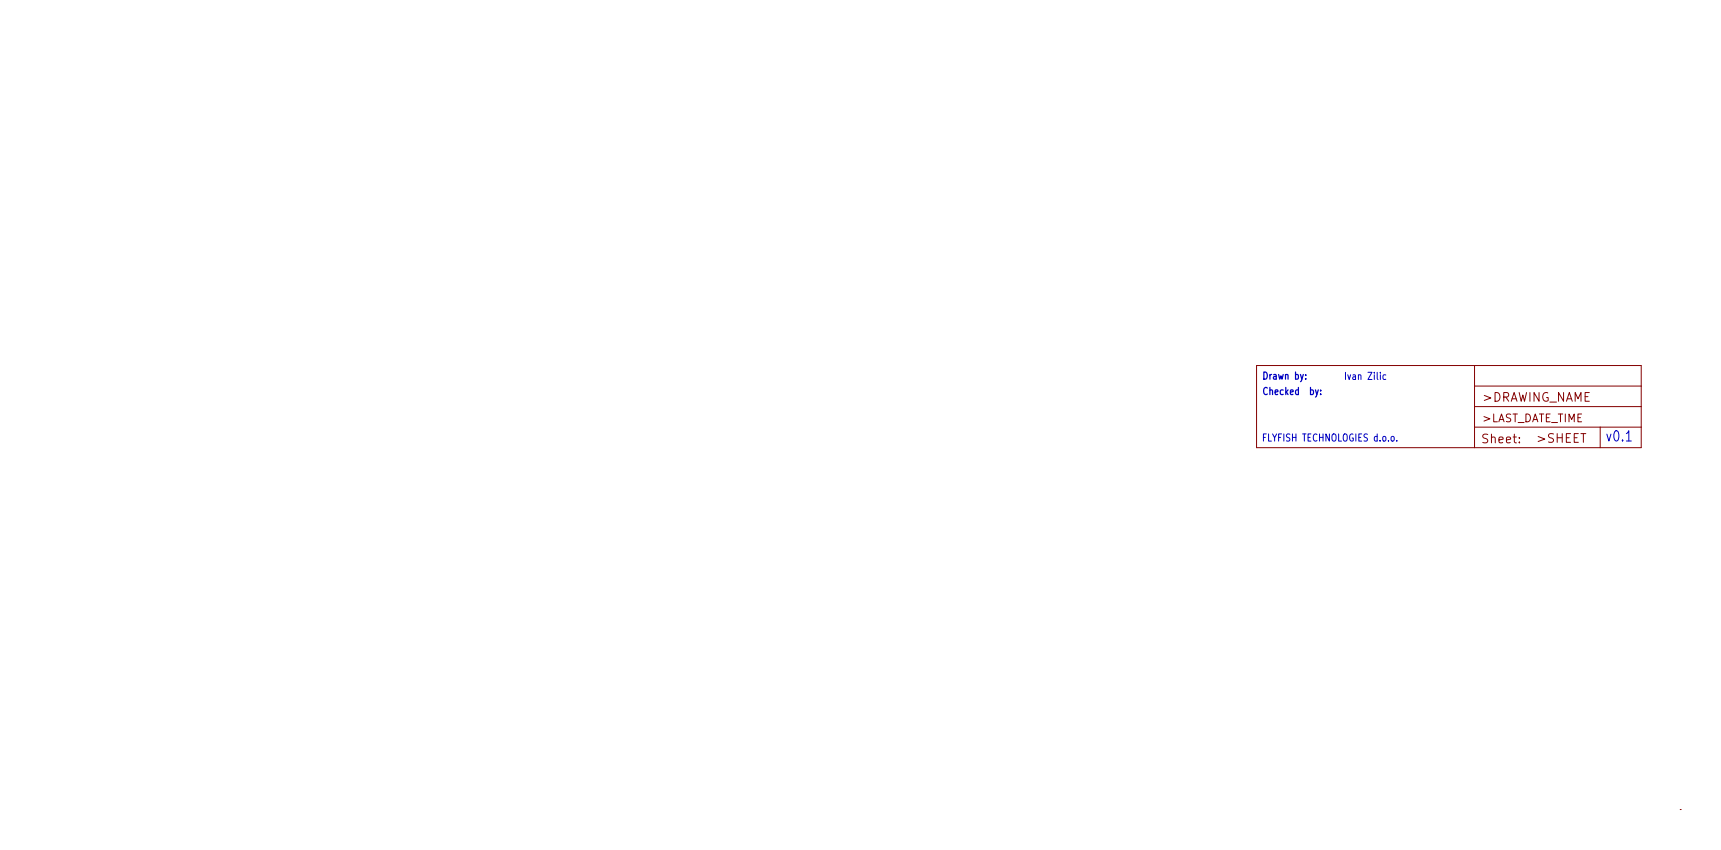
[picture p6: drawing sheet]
<svg xmlns="http://www.w3.org/2000/svg" width="426mm" height="210mm" viewBox="0 0 426 210" stroke-linecap="round" stroke-linejoin="round" font-family="sans-serif">
<path d="M311.1 90.4h95.3v20.3h-95.3zM365.1 90.4v20.3M365.1 95.5h41.3M365.1 100.6h41.3M365.1 105.7h41.3M396.2 105.7v5M416.1 200.2h.1" fill="none" stroke="#840000" stroke-width=".25"/>
<path d="M323.3 93.6v.2M323.3 92.7v.2M326.4 96.4l-.4 1.6-.3 .2M327 97.5v.1M327 96.5v.2" fill="none" stroke="#0000c2" stroke-width=".3"/>
<path d="M341.8 92.1v.2M343.2 92.8l-.5-.1-.3 .3 .2 .8h.6M344.6 108l.4-.1 .2 .4v.5l-.2 .3-.4-.1-.2-.2zM345.9 109v.1M402.7 109.1h1.2" fill="none" stroke="#0000c2" stroke-width=".25"/>
<text font-size="3.5" fill="#0000c2" x="397.5" y="109.2">v0.1</text>
<g font-size="3" fill="#840000">
<text x="367" y="99.4">&gt;DRAWING_NAME</text>
<text x="367.2" y="109.6">Sheet:</text>
<text x="380.7" y="109.5">&gt;SHEET</text>
</g>
<text font-size="2.7" fill="#840000" x="366.9" y="104.4">&gt;LAST_DATE_TIME</text>
<g font-size="2.5" fill="#0000c2">
<text x="312.4" y="93.9">Drawn by:</text>
<text x="332.7" y="94">Ivan Zilic</text>
<text x="312.4" y="97.7">Checked by:</text>
<text x="312.4" y="109.2">FLYFISH TECHNOLOGIES d.o.o.</text>
</g>
</svg>
